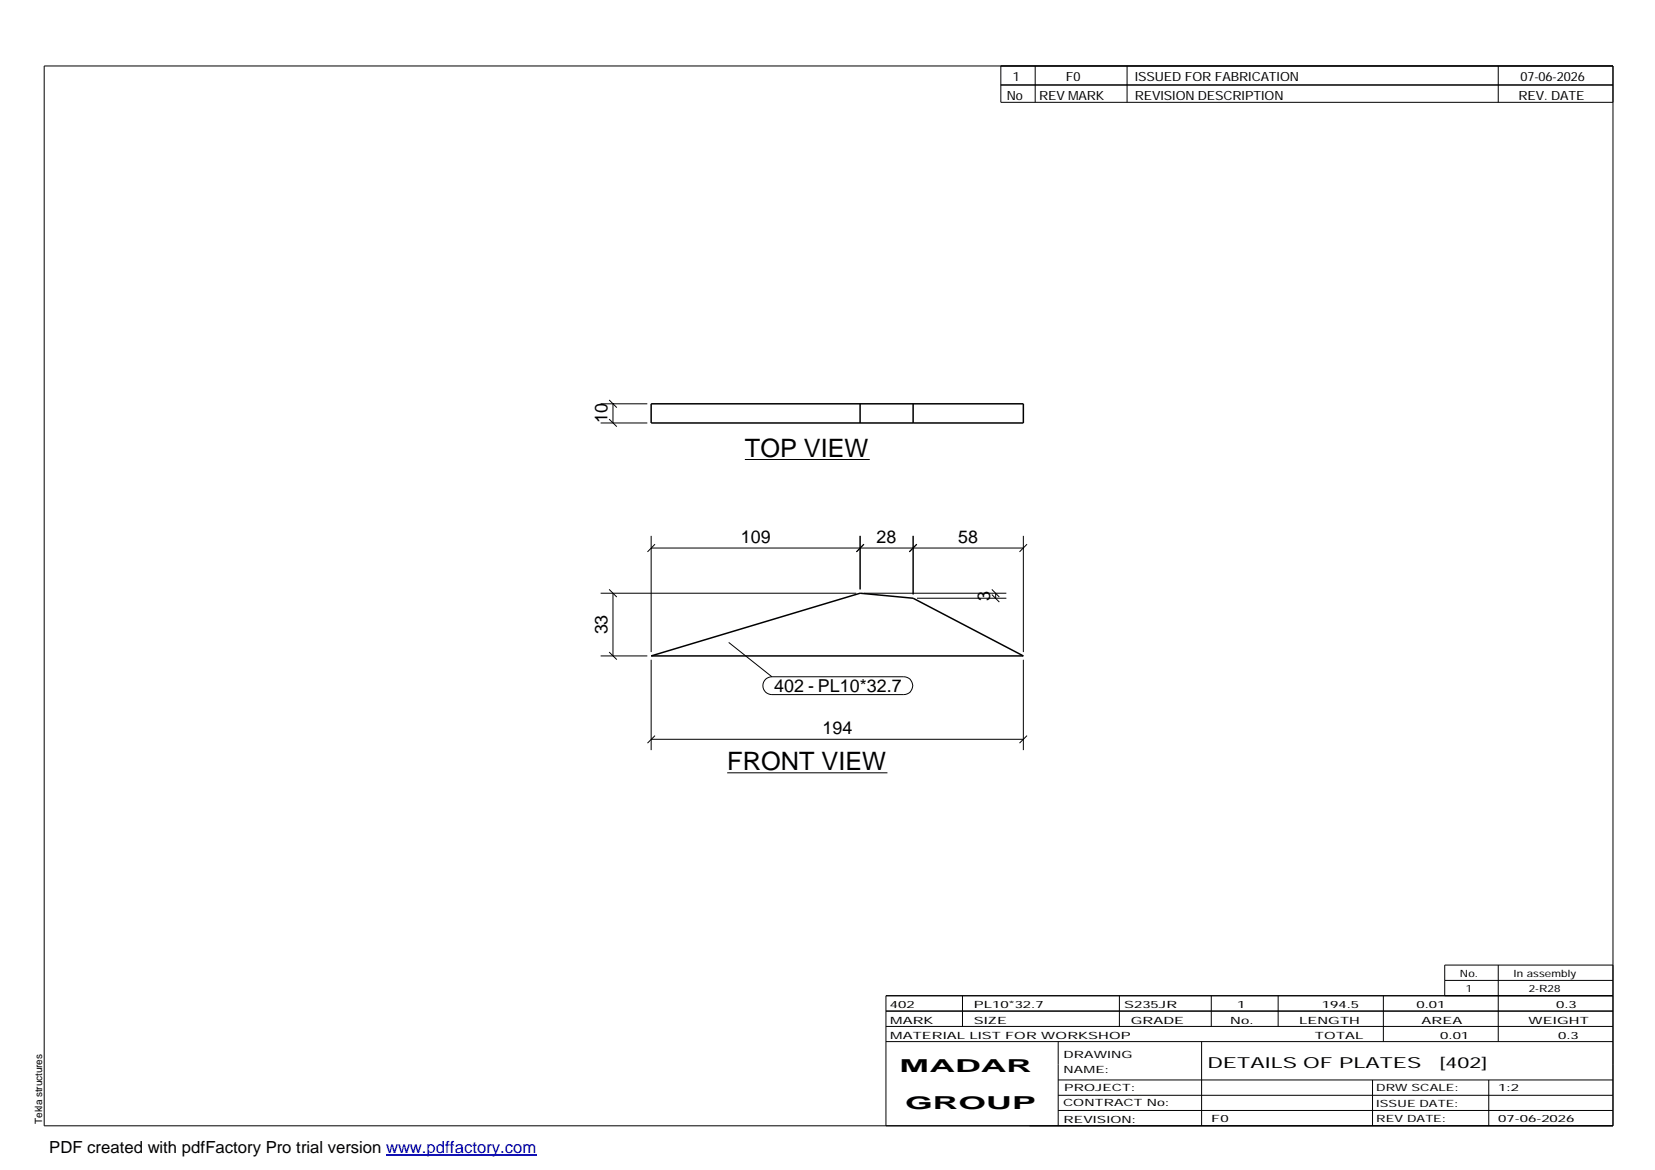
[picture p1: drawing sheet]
<svg xmlns="http://www.w3.org/2000/svg" width="420mm" height="297mm" viewBox="0 0 420 297" stroke-linecap="round" stroke-linejoin="round" font-family="sans-serif">
<path d="M165.3 102.5h94.5v4.9h-94.5zM218.4 102.5v4.9M231.8 102.5v4.9M165.3 166.5l53.1-15.9 13.4 1.3 28 14.6z" fill="none" stroke="#000" stroke-width=".38"/>
<g fill="none" stroke="#000" stroke-width=".25">
<path d="M11.2 16.7h398.3v269.1h-398.3zM254.1 16.7v9.3h155.4M262.8 16.7v9.3M286.1 16.7v9.3M380.4 16.7v9.3M254.1 21.6h155.4M152.5 107.4h11.8M152.5 102.5h11.8M154.6 106.4l2 1.9M154.6 101.5l2 2M155.6 102.5v4.9M189.1 116.7h31.7"/>
<path d="M165.3 136v29.6M165.3 139.1h94.5M166.3 138.2l-1.9 1.9M218.4 136v13.6M219.3 138.2l-1.9 1.9M231.8 136v14.9M232.7 138.2l-1.9 1.9M259.8 136v29.6M260.7 138.2l-1.9 1.9M152.5 150.6h64.9M154.6 149.6l2 2M155.6 150.6v15.9"/>
<path d="M219.3 150.6h36.2M232.8 151.9h22.7M251.8 150.9l1.9 2M251.8 149.6l1.9 2M252.8 150.6v1.3M152.5 166.5h11.8M154.6 165.6l2 1.9M165.3 167.5v22.9M185 163.1l11 8.7M194.4 172.5l.7-.5 .9-.2h33.4a2.26 2.26 0 0 1 2.3 2.3 2.26 2.26 0 0 1-2.3 2.2h-33.4a2.27 2.27 0 0 1-2.2-1.4 2.27 2.27 0 0 1 .6-2.4zM259.8 167.5v22.9M165.3 187.7h94.5"/>
<path d="M166.3 186.8l-1.9 1.9M184.6 196.2h40.7M260.7 186.8l-1.9 1.9M224.9 256.7h184.6M244.3 252.8v7.8M284.2 252.8v7.8M307.5 252.8v7.8M324.5 252.8v7.8M351.2 252.8v11.6M366.8 248.9h42.7M380.4 245v19.4M409.5 245h-42.7v7.8"/>
<path d="M409.5 252.8h-184.6v33M224.9 264.4h184.6M224.9 260.6h184.6M268.6 264.4v21.4M268.6 274.2h140.9M268.6 278.1h140.9M305.1 264.4v21.4M348.4 274.2v11.6M378 274.2v11.6M268.6 281.9h140.9"/>
</g>
<path d="M98 293.3h38.2" fill="none" stroke="#00f" stroke-width=".3"/>
<g font-size="6.4">
<text x="189.1" y="115.9">TOP VIEW</text>
<text x="184.6" y="195.5">FRONT VIEW</text>
</g>
<g font-size="4.5">
<text x="154.3" y="107.5" transform="rotate(-90 154.3 107.5)">10</text>
<text x="188.1" y="137.7">109</text>
<text x="222.5" y="137.7">28</text>
<text x="243.3" y="137.7">58</text>
<text x="251.4" y="152.5" transform="rotate(-90 251.4 152.5)">3</text>
<text x="154.3" y="161.1" transform="rotate(-90 154.3 161.1)">33</text>
<text x="196.6" y="175.8">402 - PL10*32.7</text>
<text x="208.8" y="186.3">194</text>
<text x="228.4" y="272.3">MADAR</text>
<text x="229.8" y="281.6">GROUP</text>
</g>
<text font-size="4.2" x="12.5" y="292.7">PDF created with pdfFactory Pro trial version www.pdffactory.com</text>
<g font-size="3.9">
<text x="306.5" y="271.3">DETAILS OF PLATES</text>
<text x="365.4" y="271.3">[402]</text>
</g>
<g font-size="3.2">
<text x="257.1" y="20.5">1</text>
<text x="270.6" y="20.5">F0</text>
<text x="288.1" y="20.5">ISSUED FOR FABRICATION</text>
<text x="386" y="20.5">07-06-2026</text>
<text x="255.6" y="25.5">No</text>
<text x="263.8" y="25.5">REV MARK</text>
<text x="288.1" y="25.5">REVISION DESCRIPTION</text>
<text x="385.5" y="25.5">REV. DATE</text>
</g>
<g font-size="2.5">
<text x="370.6" y="247.9">No.</text>
<text x="372.1" y="251.8">1</text>
<text x="384.3" y="247.9">In assembly</text>
<text x="388.1" y="251.8">2-R28</text>
<text x="225.9" y="255.9">402</text>
<text x="247.3" y="255.9">PL10*32.7</text>
<text x="285.4" y="255.9">S235JR</text>
<text x="314.1" y="255.9">1</text>
<text x="335.6" y="255.9">194.5</text>
<text x="359.6" y="255.9">0.01</text>
<text x="395.1" y="255.9">0.3</text>
<text x="226" y="263.7">MATERIAL LIST FOR WORKSHOP</text>
<text x="226" y="259.9">MARK</text>
<text x="247.2" y="259.9">SIZE</text>
<text x="287.1" y="259.9">GRADE</text>
<text x="312.3" y="259.9">No.</text>
<text x="329.8" y="259.9">LENGTH</text>
<text x="333.8" y="263.7">TOTAL</text>
<text x="360.9" y="259.9">AREA</text>
<text x="365.6" y="263.7">0.01</text>
<text x="388.1" y="259.9">WEIGHT</text>
<text x="395.6" y="263.7">0.3</text>
<text x="270" y="268.5">DRAWING</text>
<text x="270" y="272.5">NAME:</text>
<text x="269.9" y="280.9">CONTRACT No:</text>
<text x="270.2" y="277">PROJECT:</text>
<text x="349.4" y="277.1">DRW SCALE:</text>
<text x="349.4" y="281">ISSUE DATE:</text>
<text x="380.4" y="277.1">1:2</text>
<text x="10.7" y="285.4" transform="rotate(-90 10.7 285.4)">Tekla structures</text>
<text x="270" y="285">REVISION:</text>
<text x="307.5" y="284.8">F0</text>
<text x="349.4" y="284.8">REV DATE:</text>
<text x="380.4" y="284.8">07-06-2026</text>
</g>
</svg>
